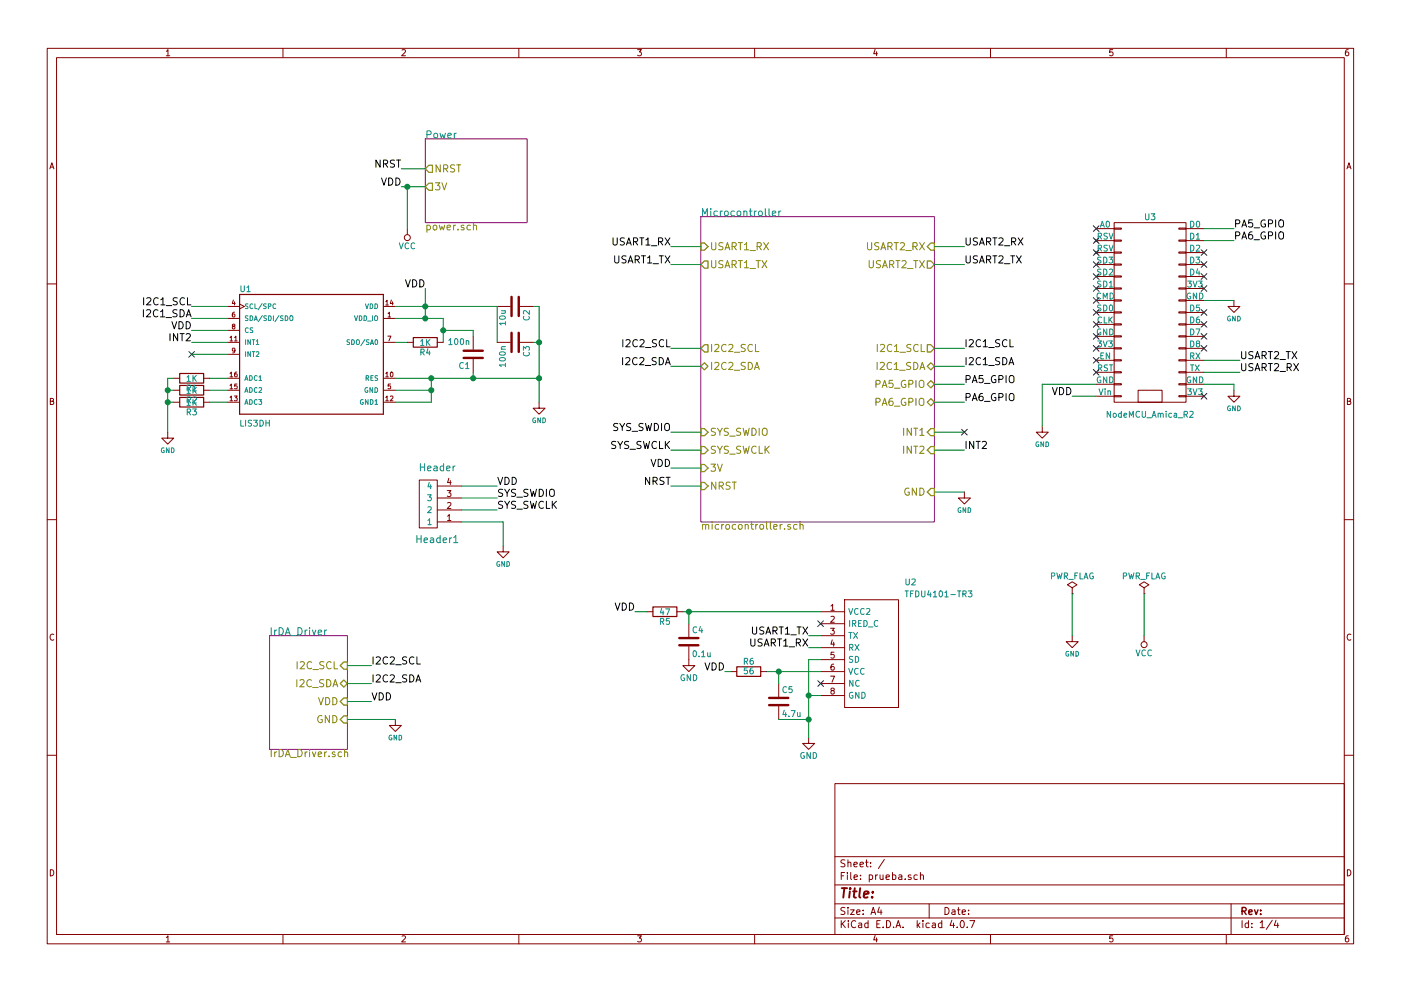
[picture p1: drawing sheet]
EESchema Schematic File Version 2
LIBS:prueba-rescue
LIBS:stm8
LIBS:stm32
LIBS:power
LIBS:device
LIBS:switches
LIBS:relays
LIBS:motors
LIBS:transistors
LIBS:conn
LIBS:linear
LIBS:regul
LIBS:74xx
LIBS:cmos4000
LIBS:adc-dac
LIBS:memory
LIBS:xilinx
LIBS:microcontrollers
LIBS:dsp
LIBS:microchip
LIBS:analog_switches
LIBS:motorola
LIBS:texas
LIBS:intel
LIBS:audio
LIBS:interface
LIBS:digital-audio
LIBS:philips
LIBS:display
LIBS:cypress
LIBS:siliconi
LIBS:opto
LIBS:atmel
LIBS:contrib
LIBS:valves
LIBS:rohm
LIBS:BU4210G-TR
LIBS:arduino
LIBS:nodemcu
LIBS:LIS3DH
LIBS:st_regul
LIBS:USB_MINI
LIBS:TFDU4101-TR3
LIBS:prueba-cache
EELAYER 25 0
EELAYER END
$Descr A4 11693 8268
encoding utf-8
Sheet 1 4
Title ""
Date ""
Rev ""
Comp ""
Comment1 ""
Comment2 ""
Comment3 ""
Comment4 ""
$EndDescr
$Sheet
S 3550 1150 850  700 
U 5AF298D3
F0 "Power" 60
F1 "power.sch" 60
F2 "3V" O L 3550 1550 60 
F3 "NRST" O L 3550 1400 60 
$EndSheet
$Comp
L NodeMCU_Amica_R2 U3
U 1 1
P 9600 2600
F 0 "U3" H 9600 3400 50  0000 C CNN
F 1 "NodeMCU_Amica_R2" H 9600 1750 50  0000 C CNN
F 2 "nodemcu:NodeMCU_Amica_R2" H 9850 2600 50  0001 C CNN
F 3 "" H 9850 2600 50  0000 C CNN
	1    9600 2600
	1    0    0    -1  
$EndComp
$Comp
L LIS3DH U1
U 1 1
P 2600 2950
F 0 "U1" H 1999 3471 50  0000 L BNN
F 1 "LIS3DH" H 1998 2348 50  0000 L BNN
F 2 "LIS3DH:PQFN50P300X300X100-16N" H 2600 2950 50  0001 L BNN
F 3 "LIS3DH" H 2600 2950 50  0001 L BNN
F 4 "MEMS digital output motion sensor ultra low-power high performance 3-axes nano accelerometer" H 2600 2950 50  0001 L BNN "Campo4"
F 5 "Unavailable" H 2600 2950 50  0001 L BNN "Campo5"
F 6 "None" H 2600 2950 50  0001 L BNN "Campo6"
F 7 "LGA-16 STMicroelectronics" H 2600 2950 50  0001 L BNN "Campo7"
F 8 "STMicroelectronics" H 2600 2950 50  0001 L BNN "Campo8"
	1    2600 2950
	1    0    0    -1  
$EndComp
$Comp
L C C3
U 1 1
P 4300 2850
F 0 "C3" H 4325 2950 50  0000 L CNN
F 1 "100n" H 4325 2750 50  0000 L CNN
F 2 "Capacitors_SMD:C_0201" H 4338 2700 50  0001 C CNN
F 3 "" H 4300 2850 50  0001 C CNN
	1    4300 2850
	0    1    1    0   
$EndComp
$Comp
L GND-RESCUE-prueba-RESCUE-prueba #PWR01
U 1 1
P 4500 3350
F 0 "#PWR01" H 4500 3400 40  0001 C CNN
F 1 "GND" H 4500 3200 40  0000 C CNN
F 2 "" H 4500 3350 35  0000 C CNN
F 3 "" H 4500 3350 35  0000 C CNN
	1    4500 3350
	1    0    0    -1  
$EndComp
Text Label 3350 1400 2    60   ~ 0
NRST
Text Label 3350 1550 2    60   ~ 0
VDD
Text Label 3550 2400 2    60   ~ 0
VDD
Text Label 5600 3900 2    60   ~ 0
VDD
Text Label 8950 3300 2    60   ~ 0
VDD
Text Label 10350 3000 0    60   ~ 0
USART2_TX
Text Label 10350 3100 0    60   ~ 0
USART2_RX
Text Label 1600 2750 2    60   ~ 0
VDD
Text Label 1600 2650 2    60   ~ 0
I2C1_SDA
Text Label 1600 2550 2    60   ~ 0
I2C1_SCL
Text Label 8050 2900 0    60   ~ 0
I2C1_SCL
Text Label 8050 3050 0    60   ~ 0
I2C1_SDA
Text Label 8050 2050 0    60   ~ 0
USART2_RX
Text Label 8050 2200 0    60   ~ 0
USART2_TX
Text Label 5600 3600 2    60   ~ 0
SYS_SWDIO
Text Label 5600 3750 2    60   ~ 0
SYS_SWCLK
Text Label 5600 4050 2    60   ~ 0
NRST
$Comp
L Header Header1
U 1 1
P 3500 4200
F 0 "Header1" H 3350 4500 60  0000 C CNN
F 1 "Header" H 3350 3900 60  0000 C CNN
F 2 "Housings_DIP:DIP-4_W7.62mm" H 3500 4200 60  0001 C CNN
F 3 "" H 3500 4200 60  0001 C CNN
	1    3500 4200
	-1   0    0    1   
$EndComp
$Comp
L GND-RESCUE-prueba-RESCUE-prueba #PWR02
U 1 1
P 4200 4550
F 0 "#PWR02" H 4200 4600 40  0001 C CNN
F 1 "GND" H 4200 4400 40  0000 C CNN
F 2 "" H 4200 4550 35  0000 C CNN
F 3 "" H 4200 4550 35  0000 C CNN
	1    4200 4550
	1    0    0    -1  
$EndComp
Text Label 4150 4050 0    60   ~ 0
VDD
Text Label 4150 4150 0    60   ~ 0
SYS_SWDIO
Text Label 4150 4250 0    60   ~ 0
SYS_SWCLK
NoConn ~ 1600 2950
NoConn ~ 9150 3100
NoConn ~ 9150 3000
NoConn ~ 9150 2900
NoConn ~ 9150 2800
NoConn ~ 9150 2700
NoConn ~ 9150 2600
NoConn ~ 9150 2500
NoConn ~ 9150 2400
NoConn ~ 9150 2300
NoConn ~ 9150 2200
NoConn ~ 9150 2100
NoConn ~ 9150 2000
NoConn ~ 9150 1900
NoConn ~ 10050 2100
NoConn ~ 10050 2200
NoConn ~ 10050 2300
NoConn ~ 10050 2400
NoConn ~ 10050 2600
NoConn ~ 10050 2700
NoConn ~ 10050 2800
NoConn ~ 10050 2900
NoConn ~ 10050 3300
$Sheet
S 5850 1800 1950 2550
U 5AF17978
F0 "Microcontroller" 60
F1 "microcontroller.sch" 60
F2 "3V" I L 5850 3900 60 
F3 "NRST" I L 5850 4050 60 
F4 "I2C1_SDA" B R 7800 3050 60 
F5 "SYS_SWDIO" I L 5850 3600 60 
F6 "SYS_SWCLK" I L 5850 3750 60 
F7 "USART2_RX" I R 7800 2050 60 
F8 "USART2_TX" O R 7800 2200 60 
F9 "I2C1_SCL" O R 7800 2900 60 
F10 "USART1_RX" I L 5850 2050 60 
F11 "USART1_TX" O L 5850 2200 60 
F12 "I2C2_SCL" O L 5850 2900 60 
F13 "I2C2_SDA" B L 5850 3050 60 
F14 "GND" I R 7800 4100 60 
F15 "INT1" I R 7800 3600 60 
F16 "INT2" I R 7800 3750 60 
F17 "PA5_GPIO" B R 7800 3200 60 
F18 "PA6_GPIO" B R 7800 3350 60 
$EndSheet
$Comp
L GND-RESCUE-prueba-RESCUE-prueba #PWR03
U 1 1
P 8700 3550
F 0 "#PWR03" H 8700 3600 40  0001 C CNN
F 1 "GND" H 8700 3400 40  0000 C CNN
F 2 "" H 8700 3550 35  0000 C CNN
F 3 "" H 8700 3550 35  0000 C CNN
	1    8700 3550
	1    0    0    -1  
$EndComp
$Comp
L GND-RESCUE-prueba-RESCUE-prueba #PWR04
U 1 1
P 8050 4100
F 0 "#PWR04" H 8050 4150 40  0001 C CNN
F 1 "GND" H 8050 3950 40  0000 C CNN
F 2 "" H 8050 4100 35  0000 C CNN
F 3 "" H 8050 4100 35  0000 C CNN
	1    8050 4100
	1    0    0    -1  
$EndComp
Text Label 5600 2050 2    60   ~ 0
USART1_RX
Text Label 5600 2200 2    60   ~ 0
USART1_TX
$Comp
L R R6
U 1 1
P 6250 5600
F 0 "R6" V 6330 5600 50  0000 C CNN
F 1 "56" V 6250 5600 50  0000 C CNN
F 2 "Resistors_SMD:R_0201" V 6180 5600 50  0001 C CNN
F 3 "" H 6250 5600 50  0001 C CNN
	1    6250 5600
	0    -1   -1   0   
$EndComp
$Comp
L R R5
U 1 1
P 5550 5100
F 0 "R5" V 5630 5100 50  0000 C CNN
F 1 "47" V 5550 5100 50  0000 C CNN
F 2 "Resistors_SMD:R_0201" V 5480 5100 50  0001 C CNN
F 3 "" H 5550 5100 50  0001 C CNN
	1    5550 5100
	0    1    1    0   
$EndComp
NoConn ~ 6850 5200
Text Label 6750 5400 2    60   ~ 0
USART1_RX
Text Label 6750 5300 2    60   ~ 0
USART1_TX
Text Label 5300 5100 2    60   ~ 0
VDD
$Comp
L C C4
U 1 1
P 5750 5350
F 0 "C4" H 5775 5450 50  0000 L CNN
F 1 "0.1u" H 5775 5250 50  0000 L CNN
F 2 "Capacitors_SMD:C_0201" H 5788 5200 50  0001 C CNN
F 3 "" H 5750 5350 50  0001 C CNN
	1    5750 5350
	1    0    0    -1  
$EndComp
$Comp
L C C5
U 1 1
P 6500 5850
F 0 "C5" H 6525 5950 50  0000 L CNN
F 1 "4.7u" H 6525 5750 50  0000 L CNN
F 2 "Capacitors_SMD:C_0201" H 6538 5700 50  0001 C CNN
F 3 "" H 6500 5850 50  0001 C CNN
	1    6500 5850
	1    0    0    -1  
$EndComp
$Comp
L GND-RESCUE-prueba-RESCUE-prueba #PWR05
U 1 1
P 5750 5500
F 0 "#PWR05" H 5750 5250 50  0001 C CNN
F 1 "GND" H 5750 5350 50  0000 C CNN
F 2 "" H 5750 5500 50  0001 C CNN
F 3 "" H 5750 5500 50  0001 C CNN
	1    5750 5500
	1    0    0    -1  
$EndComp
$Comp
L R R4
U 1 1
P 3550 2850
F 0 "R4" V 3630 2850 50  0000 C CNN
F 1 "1K" V 3550 2850 50  0000 C CNN
F 2 "Resistors_SMD:R_0201" V 3480 2850 50  0001 C CNN
F 3 "" H 3550 2850 50  0001 C CNN
	1    3550 2850
	0    1    1    0   
$EndComp
$Comp
L PWR_FLAG #FLG06
U 1 1
P 8950 4950
F 0 "#FLG06" H 8950 5025 50  0001 C CNN
F 1 "PWR_FLAG" H 8950 5100 50  0000 C CNN
F 2 "" H 8950 4950 50  0001 C CNN
F 3 "" H 8950 4950 50  0001 C CNN
	1    8950 4950
	1    0    0    -1  
$EndComp
$Comp
L PWR_FLAG #FLG07
U 1 1
P 9550 4950
F 0 "#FLG07" H 9550 5025 50  0001 C CNN
F 1 "PWR_FLAG" H 9550 5100 50  0000 C CNN
F 2 "" H 9550 4950 50  0001 C CNN
F 3 "" H 9550 4950 50  0001 C CNN
	1    9550 4950
	1    0    0    -1  
$EndComp
$Comp
L GND-RESCUE-prueba-RESCUE-prueba #PWR08
U 1 1
P 8950 5300
F 0 "#PWR08" H 8950 5350 40  0001 C CNN
F 1 "GND" H 8950 5150 40  0000 C CNN
F 2 "" H 8950 5300 35  0000 C CNN
F 3 "" H 8950 5300 35  0000 C CNN
	1    8950 5300
	1    0    0    -1  
$EndComp
$Comp
L VCC #PWR09
U 1 1
P 9550 5300
F 0 "#PWR09" H 9550 5150 50  0001 C CNN
F 1 "VCC" H 9550 5450 50  0000 C CNN
F 2 "" H 9550 5300 50  0001 C CNN
F 3 "" H 9550 5300 50  0001 C CNN
	1    9550 5300
	-1   0    0    1   
$EndComp
$Comp
L VCC #PWR010
U 1 1
P 3400 1900
F 0 "#PWR010" H 3400 1750 50  0001 C CNN
F 1 "VCC" H 3400 2050 50  0000 C CNN
F 2 "" H 3400 1900 50  0001 C CNN
F 3 "" H 3400 1900 50  0001 C CNN
	1    3400 1900
	-1   0    0    1   
$EndComp
$Comp
L C C2
U 1 1
P 4300 2550
F 0 "C2" H 4325 2650 50  0000 L CNN
F 1 "10u" H 4325 2450 50  0000 L CNN
F 2 "Capacitors_SMD:C_0201" H 4338 2400 50  0001 C CNN
F 3 "" H 4300 2550 50  0001 C CNN
	1    4300 2550
	0    1    1    0   
$EndComp
$Comp
L TFDU4101-TR3-RESCUE-prueba U2
U 1 1
P 6900 5150
F 0 "U2" H 7550 5450 50  0000 L CNN
F 1 "TFDU4101-TR3" H 7550 5350 50  0000 L CNN
F 2 "TFDU4101-TR3:TFDU4101-TR3" H 7550 5250 50  0001 L CNN
F 3 "http://uk.rs-online.com/web/p/products/0404691P" H 7550 5150 50  0001 L CNN
F 4 "VISHAY Infrared Transceiver Module - TFDU4101-TR3 - TX,INFRARED, 115.2KBPS, MSL-4" H 7550 5050 50  0001 L CNN "Description"
F 5 "0404691P" H 7550 4850 50  0001 L CNN "RS Part Number"
F 6 "Vishay" H 7550 4750 50  0001 L CNN "Manufacturer_Name"
F 7 "TFDU4101-TR3" H 7550 4650 50  0001 L CNN "Manufacturer_Part_Number"
	1    6900 5150
	1    0    0    -1  
$EndComp
$Comp
L GND-RESCUE-prueba-RESCUE-prueba #PWR011
U 1 1
P 6750 6150
F 0 "#PWR011" H 6750 5900 50  0001 C CNN
F 1 "GND" H 6750 6000 50  0000 C CNN
F 2 "" H 6750 6150 50  0001 C CNN
F 3 "" H 6750 6150 50  0001 C CNN
	1    6750 6150
	1    0    0    -1  
$EndComp
NoConn ~ 6850 5700
Text Label 6050 5600 2    60   ~ 0
VDD
NoConn ~ 8050 3600
Text Label 8050 3750 0    60   ~ 0
INT2
Text Label 1600 2850 2    60   ~ 0
INT2
$Comp
L GND-RESCUE-prueba-RESCUE-prueba #PWR012
U 1 1
P 10300 3250
F 0 "#PWR012" H 10300 3300 40  0001 C CNN
F 1 "GND" H 10300 3100 40  0000 C CNN
F 2 "" H 10300 3250 35  0000 C CNN
F 3 "" H 10300 3250 35  0000 C CNN
	1    10300 3250
	1    0    0    -1  
$EndComp
$Comp
L GND-RESCUE-prueba-RESCUE-prueba #PWR013
U 1 1
P 10300 2500
F 0 "#PWR013" H 10300 2550 40  0001 C CNN
F 1 "GND" H 10300 2350 40  0000 C CNN
F 2 "" H 10300 2500 35  0000 C CNN
F 3 "" H 10300 2500 35  0000 C CNN
	1    10300 2500
	1    0    0    -1  
$EndComp
Text Label 8050 3200 0    60   ~ 0
PA5_GPIO
Text Label 8050 3350 0    60   ~ 0
PA6_GPIO
Text Label 10300 1900 0    60   ~ 0
PA5_GPIO
Text Label 10300 2000 0    60   ~ 0
PA6_GPIO
$Comp
L GND-RESCUE-prueba-RESCUE-prueba #PWR014
U 1 1
P 1400 3600
F 0 "#PWR014" H 1400 3650 40  0001 C CNN
F 1 "GND" H 1400 3450 40  0000 C CNN
F 2 "" H 1400 3600 35  0000 C CNN
F 3 "" H 1400 3600 35  0000 C CNN
	1    1400 3600
	1    0    0    -1  
$EndComp
$Comp
L R R3
U 1 1
P 1600 3350
F 0 "R3" V 1680 3350 50  0000 C CNN
F 1 "1K" V 1600 3350 50  0000 C CNN
F 2 "Resistors_SMD:R_0201" V 1530 3350 50  0001 C CNN
F 3 "" H 1600 3350 50  0001 C CNN
	1    1600 3350
	0    1    1    0   
$EndComp
$Comp
L R R2
U 1 1
P 1600 3250
F 0 "R2" V 1680 3250 50  0000 C CNN
F 1 "1K" V 1600 3250 50  0000 C CNN
F 2 "Resistors_SMD:R_0201" V 1530 3250 50  0001 C CNN
F 3 "" H 1600 3250 50  0001 C CNN
	1    1600 3250
	0    1    1    0   
$EndComp
$Comp
L R R1
U 1 1
P 1600 3150
F 0 "R1" V 1680 3150 50  0000 C CNN
F 1 "1K" V 1600 3150 50  0000 C CNN
F 2 "Resistors_SMD:R_0201" V 1530 3150 50  0001 C CNN
F 3 "" H 1600 3150 50  0001 C CNN
	1    1600 3150
	0    1    1    0   
$EndComp
$Comp
L C C1
U 1 1
P 3950 2950
F 0 "C1" H 3975 3050 50  0000 L CNN
F 1 "100n" H 3975 2850 50  0000 L CNN
F 2 "Capacitors_SMD:C_0201" H 3988 2800 50  0001 C CNN
F 3 "" H 3950 2950 50  0001 C CNN
	1    3950 2950
	-1   0    0    1   
$EndComp
Connection ~ 4500 3150
Connection ~ 1400 3250
Wire Wire Line
	1450 3150 1400 3150
Connection ~ 1400 3350
Wire Wire Line
	1450 3250 1400 3250
Wire Wire Line
	1400 3150 1400 3600
Wire Wire Line
	1400 3350 1450 3350
Wire Wire Line
	1750 3350 1900 3350
Wire Wire Line
	1750 3250 1900 3250
Wire Wire Line
	1750 3150 1900 3150
Wire Wire Line
	7800 3350 8050 3350
Wire Wire Line
	7800 3200 8050 3200
Wire Wire Line
	10300 3200 10050 3200
Wire Wire Line
	10300 3250 10300 3200
Wire Wire Line
	10050 2500 10300 2500
Wire Wire Line
	10050 2000 10300 2000
Wire Wire Line
	10050 1900 10300 1900
Wire Wire Line
	7800 3750 8050 3750
Wire Wire Line
	7800 3600 8050 3600
Wire Wire Line
	6100 5600 6050 5600
Connection ~ 6500 5600
Wire Wire Line
	6500 5700 6500 5600
Connection ~ 6750 6000
Wire Wire Line
	6750 6000 6500 6000
Wire Wire Line
	6400 5600 6850 5600
Connection ~ 6750 5800
Wire Wire Line
	6750 5800 6850 5800
Wire Wire Line
	6750 5500 6750 6150
Wire Wire Line
	6850 5500 6750 5500
Wire Wire Line
	4450 2550 4500 2550
Wire Wire Line
	4150 2550 4150 2850
Connection ~ 4500 2850
Wire Wire Line
	4450 2850 4500 2850
Connection ~ 3400 1550
Wire Wire Line
	3400 1900 3400 1550
Wire Wire Line
	9550 4950 9550 5300
Wire Wire Line
	8950 5300 8950 4950
Wire Wire Line
	3300 2850 3400 2850
Wire Wire Line
	3700 2650 3700 2850
Connection ~ 5750 5100
Wire Wire Line
	5750 5200 5750 5100
Wire Wire Line
	5400 5100 5300 5100
Wire Wire Line
	5700 5100 6850 5100
Wire Wire Line
	6850 5400 6750 5400
Wire Wire Line
	6850 5300 6750 5300
Wire Wire Line
	7800 4100 8050 4100
Wire Wire Line
	5850 3050 5600 3050
Wire Wire Line
	8700 3200 8700 3550
Wire Wire Line
	9150 3200 8700 3200
Wire Wire Line
	3300 2550 4150 2550
Connection ~ 3550 2650
Wire Wire Line
	3600 3150 3600 3350
Wire Wire Line
	3600 3350 3300 3350
Wire Wire Line
	5850 4050 5600 4050
Wire Wire Line
	5850 2200 5600 2200
Wire Wire Line
	5850 2050 5600 2050
Wire Wire Line
	7800 2200 8050 2200
Wire Wire Line
	7800 2050 8050 2050
Wire Wire Line
	7800 3050 8050 3050
Wire Wire Line
	7800 2900 8050 2900
Wire Wire Line
	10050 3100 10350 3100
Wire Wire Line
	10050 3000 10350 3000
Wire Wire Line
	9150 3300 8950 3300
Wire Wire Line
	5850 3600 5600 3600
Wire Wire Line
	5850 3750 5600 3750
Wire Wire Line
	5850 3900 5600 3900
Wire Wire Line
	3550 1400 3350 1400
Wire Wire Line
	3350 1550 3550 1550
Wire Wire Line
	4500 2550 4500 3350
Connection ~ 3600 3150
Wire Wire Line
	1900 2950 1600 2950
Wire Wire Line
	1900 2850 1600 2850
Connection ~ 3600 3250
Wire Wire Line
	3300 3150 4500 3150
Connection ~ 3550 2550
Wire Wire Line
	3300 2650 3700 2650
Wire Wire Line
	3550 2400 3550 2650
Wire Wire Line
	3300 3250 3600 3250
Wire Wire Line
	1900 2750 1600 2750
Wire Wire Line
	1900 2650 1600 2650
Wire Wire Line
	1900 2550 1600 2550
Wire Wire Line
	3850 4350 4200 4350
Wire Wire Line
	4200 4350 4200 4550
Wire Wire Line
	3850 4250 4150 4250
Wire Wire Line
	3850 4150 4150 4150
Wire Wire Line
	3850 4050 4150 4050
Wire Wire Line
	3950 2800 3950 2750
Wire Wire Line
	3950 2750 3700 2750
Connection ~ 3700 2750
Wire Wire Line
	3950 3150 3950 3100
Connection ~ 3950 3150
$Sheet
S 2250 5300 650  950 
U 5B15327D
F0 "IrDA_Driver" 60
F1 "IrDA_Driver.sch" 60
F2 "I2C_SCL" I R 2900 5550 60 
F3 "I2C_SDA" B R 2900 5700 60 
F4 "VDD" I R 2900 5850 60 
F5 "GND" I R 2900 6000 60 
$EndSheet
Wire Wire Line
	2900 5850 3100 5850
Text Label 3100 5850 0    60   ~ 0
VDD
$Comp
L GND-RESCUE-prueba-RESCUE-prueba #PWR015
U 1 1
P 3300 6000
F 0 "#PWR015" H 3300 6050 40  0001 C CNN
F 1 "GND" H 3300 5850 40  0000 C CNN
F 2 "" H 3300 6000 35  0000 C CNN
F 3 "" H 3300 6000 35  0000 C CNN
	1    3300 6000
	1    0    0    -1  
$EndComp
Wire Wire Line
	2900 6000 3300 6000
Wire Wire Line
	5850 2900 5600 2900
Text Label 5600 2900 2    60   ~ 0
I2C2_SCL
Text Label 5600 3050 2    60   ~ 0
I2C2_SDA
Wire Wire Line
	2900 5700 3100 5700
Wire Wire Line
	2900 5550 3100 5550
Text Label 3100 5700 0    60   ~ 0
I2C2_SDA
Text Label 3100 5550 0    60   ~ 0
I2C2_SCL
$EndSCHEMATC
